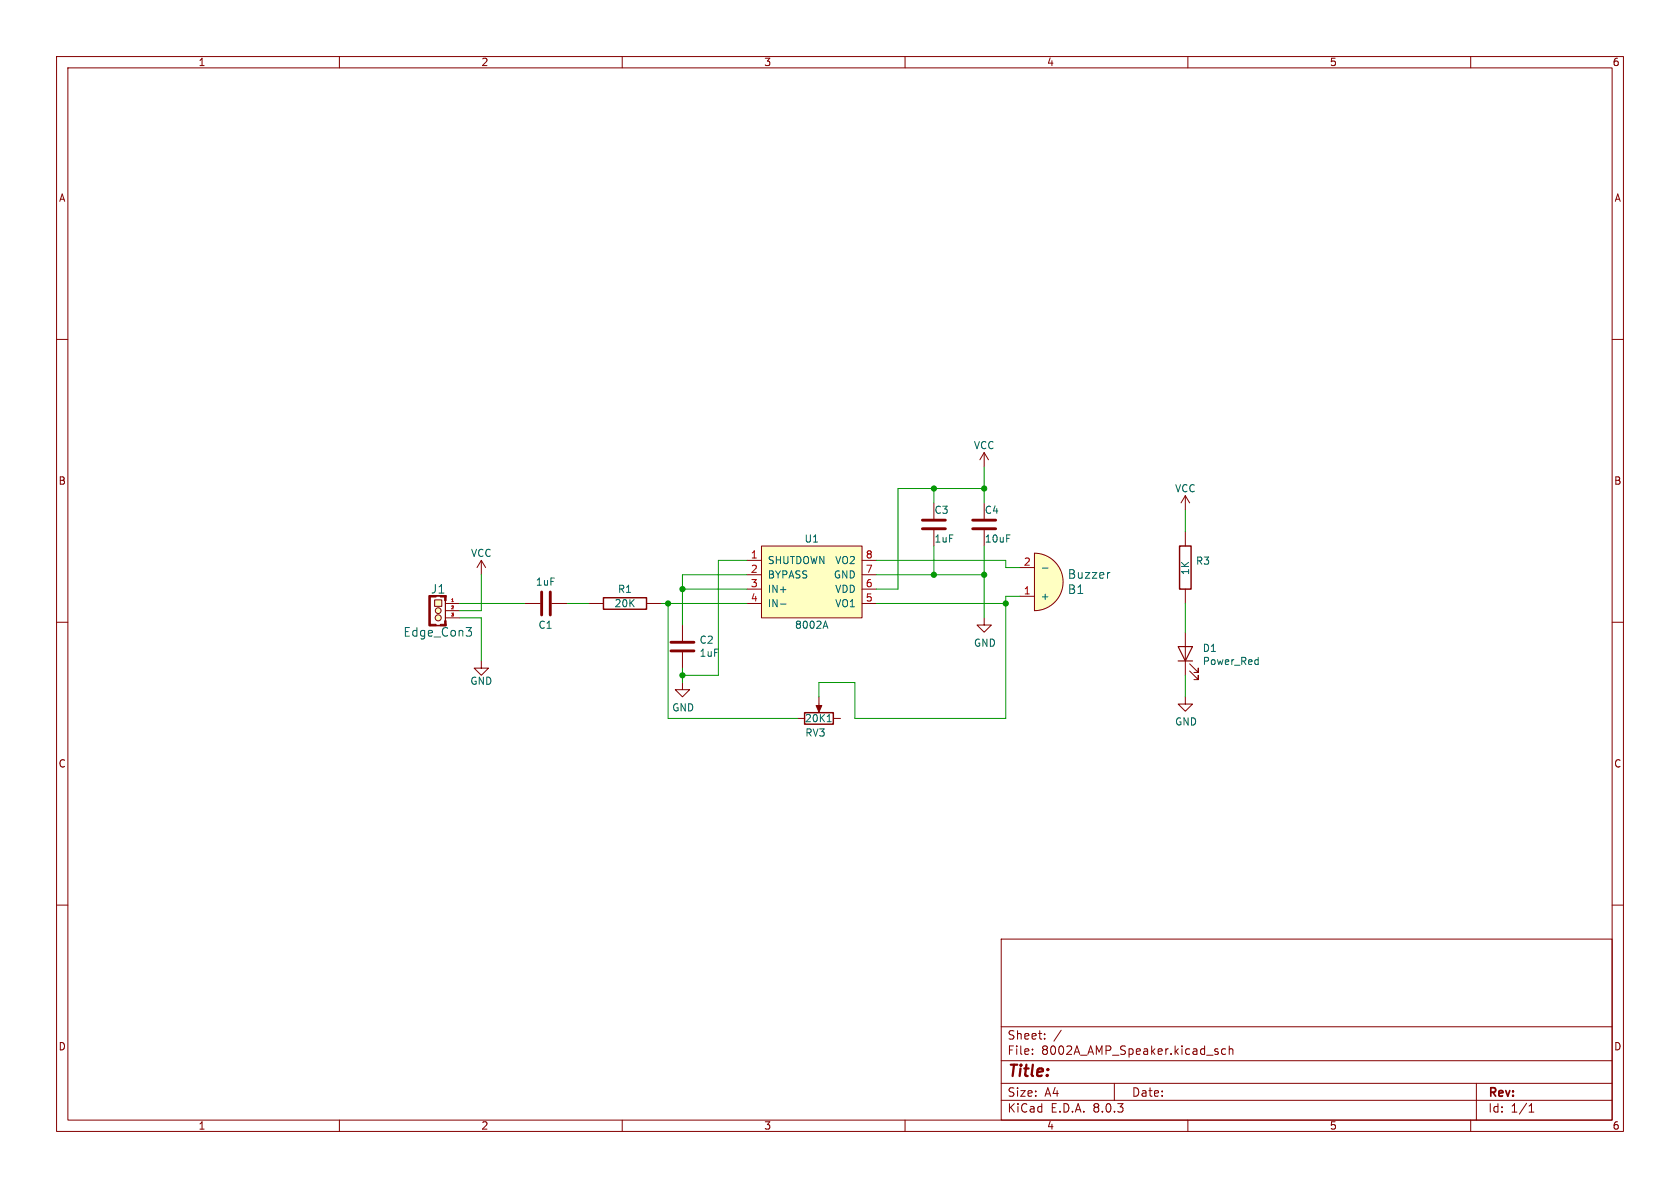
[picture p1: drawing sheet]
<svg xmlns="http://www.w3.org/2000/svg" width="297mm" height="210mm" viewBox="0 0 297 210" stroke-linecap="round" stroke-linejoin="round" font-family="sans-serif">
<g fill="none" stroke="#840000" stroke-width=".18">
<path d="M10 10h277v190h-277zM12 12h273v186h-273zM60 10v2M110 10v2M160 10v2M210 10v2M260 10v2M10 60h2M285 60h2M10 110h2M85.1 116.8v1.3h1.3l-1.3 1.3-1.3-1.3h1.3M92.7 106.7h2.8"/>
<path d="M97.5 106.7h2.8M104.1 106.7h2.6M114.3 106.7h2.5M285 110h2M141 127h1.2M144.8 123.2v2.3M147.3 127h1.3M10 160h2M285 160h2M177 166h108v32h-108zM60 198v2M110 198v2"/>
<path d="M160 198v2M177 194.5h108M177 191.5h108M177 187.5h108M177 181.5h108M182.5 186.3v.1M182.5 185.5v.1M184.7 183.6v.1M184.7 182.8v.1M187.6 182.1l-1.3 2M197 191.5v3M210 198v2"/>
<path d="M215.2 185.9l.2 .2-.2 .3M215.2 185.4l.1 .1M216.7 185.5l-.5-.1-.2 .3v.4l.1 .2h.6M217.3 185.5l.2-.1 .4 .1 .1 .9M217.3 184.9v1.5M260 198v2M261 191.5v6.5M270.3 196.6h.9M270.3 195.5l.4-.4v1.5"/>
</g>
<path d="M106.7 105.7h7.6v2h-7.6zM142.2 126h5.1v2h-5.1z" fill="none" stroke="#840000" stroke-width=".25"/>
<path d="M95.8 104.6v4.1M97.3 104.6v4.1" fill="none" stroke="#840000" stroke-width=".51"/>
<path d="M144.3 124.7h1l-.5 1.2z" fill="#840000" stroke="#840000" stroke-width=".18"/>
<path d="M146.2 127.6h.8" fill="none" stroke="#006464" stroke-width=".18"/>
<path d="M134.6 96.5h17.8v12.7h-17.8z" fill="#ffffc2"/>
<g fill="none" stroke="#840000" stroke-width=".18">
<path d="M85.1 99.1l-.8 1.2M85.1 99.1v2.5M85.1 99.1l.8 1.2M132.1 99.1h2.5M134.6 96.5h17.8v12.7h-17.8zM152.4 99.1h2.5M120.6 110.5v2.8M120.6 115.3v2.8M132.1 101.6h2.5M132.1 104.1h2.5M132.1 106.7h2.5M152.4 101.6h2.5"/>
<path d="M152.4 104.1h2.5M152.4 106.7h2.5"/>
</g>
<path d="M138 106.8h.9M145.6 110.7h.6M145.9 109.8l.5 1.3" fill="none" stroke="#006464" stroke-width=".18"/>
<path d="M118.6 115.1h4.1M118.6 113.5h4.1" fill="none" stroke="#840000" stroke-width=".51"/>
<path d="M76.8 106h1.3v1.2h-1.3z" fill="#ffffc2"/>
<g fill="#ffffc2" stroke="#ffffc2" stroke-width=".18">
<path d="M182.9 97.8a5.1 5.1 0 0 1 5 5.1 5.1 5.1 0 0 1-5 5.1z"/>
<circle cx="77.5" cy="109.2" r=".53"/>
<circle cx="77.5" cy="108" r=".51"/>
</g>
<g fill="none" stroke="#840000" stroke-width=".18">
<path d="M165.1 88.9v2.8M165.1 93.7v2.8M174 80v2.6M174 88.9v2.8M174 93.7v2.8M174 80l-.8 1.3M174 80l.8 1.3M182.9 97.8a5.1 5.1 0 0 1 5 5.1 5.1 5.1 0 0 1-5 5.1zM209.5 87.6v2.6M209.5 94v2.5M209.5 87.6l-.7 1.3M209.5 87.6l.8 1.3"/>
<path d="M75.9 105.3h2.8v5.3h-2.8zM76.8 106h1.3v1.2h-1.3zM78.7 106.2v3.5M78.7 106.7h2.6M78.7 108h2.6M78.7 109.2h2.6M174 109.2v1.3h1.3l-1.3 1.3-1.3-1.3h1.3M180.3 105.4h2.6M180.3 100.3h2.6M209.5 104.1v2.6M209.5 111.8v7.6M210.3 118.6l1.5 1.5v-.7v.7h-.7"/>
<path d="M210.3 117.3l1.5 1.6v-.8v.8h-.7M120.6 120.7v1.2h1.3l-1.3 1.3-1.2-1.3h1.2M209.5 123.2v1.3h1.3l-1.3 1.2-1.2-1.2h1.2"/>
<circle cx="77.5" cy="109.2" r=".53"/>
<circle cx="77.5" cy="108" r=".51"/>
</g>
<g fill="#840000" stroke="#840000" stroke-width=".18">
<path d="M75.8 105.3h.3v5.3h-.3z"/>
<path d="M75.9 110.4h1.2v.2h-1.2z"/>
<path d="M77.9 110.4h1v.2h-1z"/>
<path d="M77.9 105.3h1v.2h-1z"/>
<path d="M78.6 109.7h.3v.9h-.3z"/>
<path d="M78.6 105.3h.3v.9h-.3z"/>
</g>
<path d="M79.9 106.4h.3" fill="none" stroke="#a90000" stroke-width=".18"/>
<path d="M82.4 110.9h.9l-.5 .6M83.1 111.5l.2 .3v.4l-.2 .3M184.3 100.4h1M196.2 101.2l-.3 .1M222.1 116.6l.3 .1M222.4 116.2v1.3M222.4 117.4l-.3 .1" fill="none" stroke="#006464" stroke-width=".18"/>
<path d="M182.9 97.8v10.2" fill="none" stroke="#ffffc2" stroke-width=".18"/>
<path d="M163.1 93.5h4M163.1 91.9h4M172 93.5h4M172 91.9h4" fill="none" stroke="#840000" stroke-width=".51"/>
<path d="M208.3 114.3h2.5l-1.3 2.5zM208.3 116.8h2.5" fill="none" stroke="#840000" stroke-width=".2"/>
<path d="M208.5 96.5h2.1v7.6h-2.1z" fill="none" stroke="#840000" stroke-width=".25"/>
<g fill="none" stroke="#009600" stroke-width=".18">
<path d="M132.1 99.1h-5.1v20.3h-6.4M154.9 99.1h22.9v1.2h2.5M165.1 86.4v2.5M165.1 96.5v5.1M174 86.4h-15.3v17.7h-3.8M174 82.6v6.3M174 96.5v12.7M209.5 90.2v3.8M81.3 109.2h3.8v7.6M81.3 106.7h11.4M85.1 101.6v6.4h-3.8M100.3 106.7h3.8"/>
<path d="M116.8 106.7h15.3M118.1 106.7v20.3h22.9M120.6 118.1v2.6M120.6 104.1h11.5M132.1 101.6h-11.5v8.9M154.9 106.7h22.9M154.9 101.6h19.1M180.3 105.4h-2.5v21.6h-26.7v-6.3h-6.3v2.5M209.5 106.7v5.1M209.5 119.4v3.8"/>
</g>
<g fill="#009600" stroke="#009600" stroke-width=".18">
<circle cx="165.1" cy="101.6" r=".46"/>
<circle cx="118.1" cy="106.7" r=".46"/>
<circle cx="120.6" cy="104.1" r=".46"/>
<circle cx="120.6" cy="119.4" r=".46"/>
<circle cx="174" cy="101.6" r=".46"/>
<circle cx="177.8" cy="106.7" r=".46"/>
<circle cx="174" cy="86.4" r=".46"/>
<circle cx="165.1" cy="86.4" r=".46"/>
</g>
<text font-size="2.8" fill="#840000" x="178" y="190.9">Title:</text>
<g font-size="2.1" fill="#006464">
<text x="76.1" y="105.1">J1</text>
<text x="188.7" y="105.2">B1</text>
<text x="188.7" y="102.5">Buzzer</text>
<text x="71.2" y="112.8">Edge_Con3</text>
</g>
<g font-size="2.1" fill="#840000">
<text x="178" y="184">Sheet:</text>
<text x="178" y="186.7">File:</text>
<text x="184.1" y="186.7">8002A_AMP_Speaker.kicad_sch</text>
<text x="178" y="196.9">KiCad</text>
<text x="178" y="194.1">Size:</text>
<text x="184.7" y="194.1">A4</text>
<text x="185.7" y="196.9">E.D.A.</text>
<text x="193.3" y="196.9">8.0.3</text>
<text x="200" y="194.1">Date:</text>
<text x="263" y="194.3">Rev:</text>
<text x="263" y="196.9">Id:</text>
<text x="267.1" y="196.9">1/1</text>
</g>
<g font-size="1.8" fill="#840000">
<text x="35" y="11.9">1</text>
<text x="85" y="11.9">2</text>
<text x="135" y="11.9">3</text>
<text x="185" y="11.9">4</text>
<text x="235" y="11.9">5</text>
<text x="285" y="11.9">6</text>
<text x="10.3" y="35.9">A</text>
<text x="285.3" y="35.9">A</text>
<text x="10.3" y="85.9">B</text>
<text x="285.3" y="85.9">B</text>
<text x="10.3" y="135.9">C</text>
<text x="285.3" y="135.9">C</text>
<text x="10.3" y="185.9">D</text>
<text x="285.3" y="185.9">D</text>
<text x="35" y="199.9">1</text>
<text x="85" y="199.9">2</text>
<text x="135" y="199.9">3</text>
<text x="185" y="199.9">4</text>
<text x="235" y="199.9">5</text>
<text x="285" y="199.9">6</text>
</g>
<g font-size="1.8" fill="#006464">
<text x="172.1" y="79.6">VCC</text>
<text x="207.6" y="87.2">VCC</text>
<text x="165.1" y="91">C3</text>
<text x="174" y="91">C4</text>
<text x="83.2" y="98.7">VCC</text>
<text x="135.6" y="99.9">SHUTDOWN</text>
<text x="142.1" y="96.1">U1</text>
<text x="147.6" y="99.9">VO2</text>
<text x="165.1" y="96.1">1uF</text>
<text x="174" y="96.1">10uF</text>
<text x="210.4" y="101.8" transform="rotate(-90 210.4 101.8)">1K</text>
<text x="211.3" y="100">R3</text>
<text x="94.6" y="103.7">1uF</text>
<text x="108.5" y="107.5">20K</text>
<text x="109.1" y="105">R1</text>
<text x="135.6" y="102.5">BYPASS</text>
<text x="135.6" y="105">IN+</text>
<text x="135.6" y="107.5">IN-</text>
<text x="147.3" y="102.5">GND</text>
<text x="147.6" y="107.5">VO1</text>
<text x="147.6" y="105">VDD</text>
<text x="183.9" y="106.3">+</text>
<text x="95.1" y="111.4">C1</text>
<text x="123.6" y="114">C2</text>
<text x="140.4" y="111.4">8002A</text>
<text x="123.6" y="116.3">1uF</text>
<text x="172.1" y="114.5">GND</text>
<text x="212.5" y="115.4">D1</text>
<text x="212.5" y="117.8">Power_Red</text>
<text x="83.1" y="121.3">GND</text>
<text x="118.7" y="126">GND</text>
<text x="142.2" y="127.9">20K1</text>
<text x="142.3" y="130.4">RV3</text>
<text x="207.6" y="128.4">GND</text>
</g>
<g font-size="1.8" fill="#a90000">
<text x="132.6" y="98.8">1</text>
<text x="132.6" y="101.3">2</text>
<text x="153" y="101.3">7</text>
<text x="153" y="98.8">8</text>
<text x="180.9" y="100.1">2</text>
<text x="132.6" y="103.9">3</text>
<text x="132.6" y="106.4">4</text>
<text x="153" y="106.4">5</text>
<text x="153" y="103.9">6</text>
<text x="180.9" y="105.2">1</text>
</g>
<g font-size=".7" fill="#a90000">
<text x="79.6" y="106.4">1</text>
<text x="79.6" y="107.7">2</text>
<text x="79.6" y="109">3</text>
</g>
</svg>
